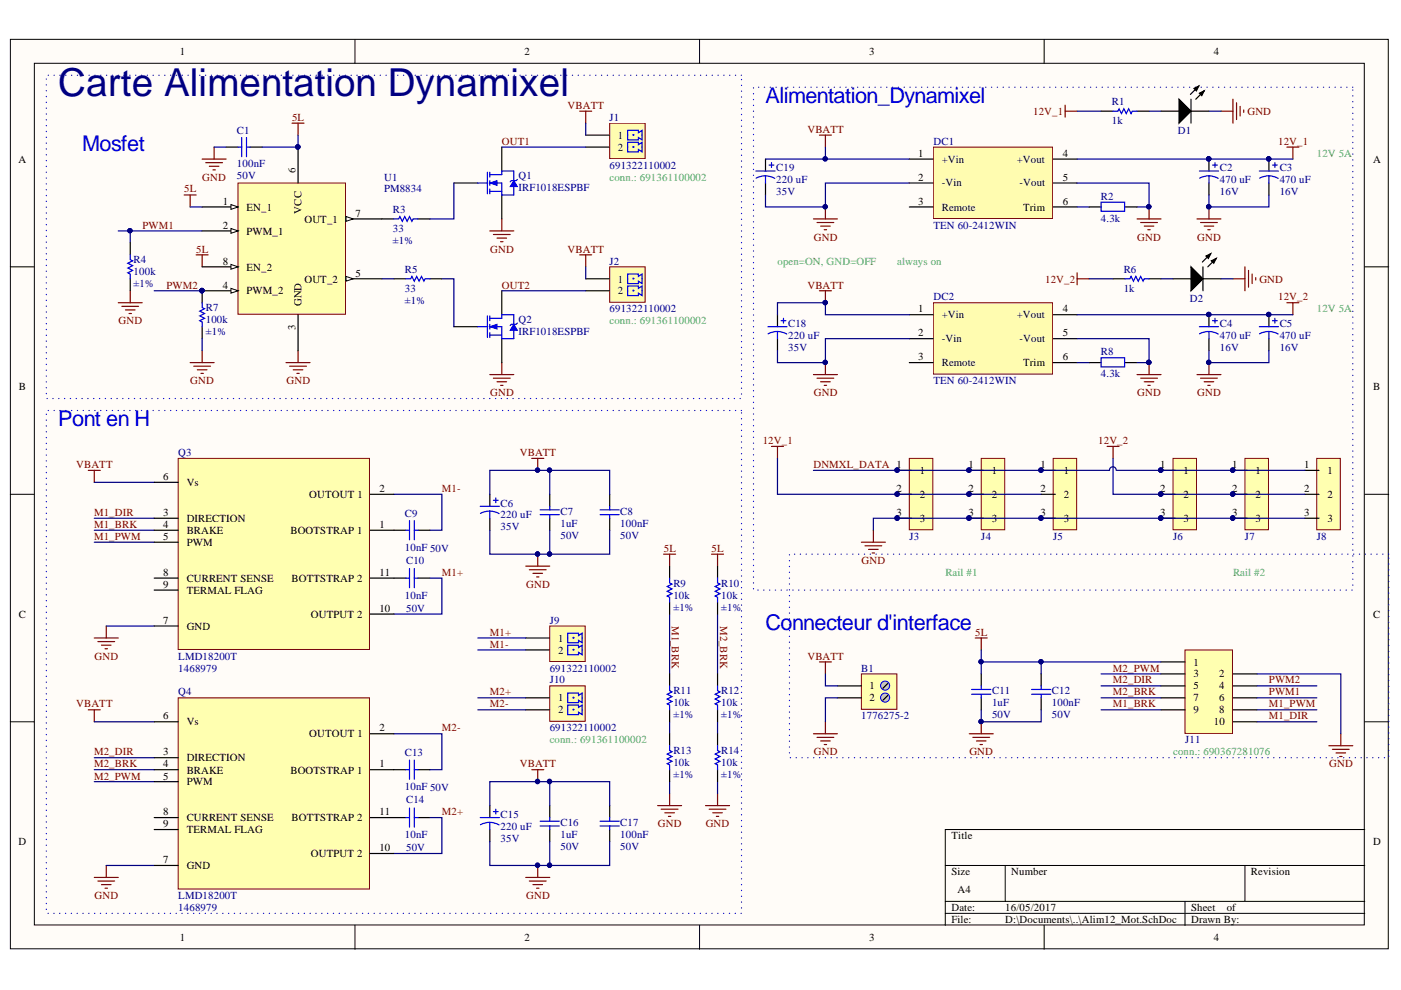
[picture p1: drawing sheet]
# Altium project Alim12_Mot.PrjPcb
1 sheet, 54 parts. Net scope: global (net labels, ports and power ports of the same name join across sheets).
Board file: Alim12_Mot.PcbDoc

## Sheet Alim12_Mot.SchDoc
size A4; Author: Audran; CompanyName: Goldorak; Address1: Electrolab; Address2: 52 rue Paul Lescop; Address3: 92000 Nanterre

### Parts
B1  1776275-2  [BORNIER_2V_3.5MM]
C1  100nF  RatedVoltage: 50V  [WCAP-CSGP_0603, 1.6x0.8x0.8]
C2  470 uF  RatedVoltage: 16V  [WCAP-ATG8_8x11.5x3.5x0.5]
C3  470 uF  RatedVoltage: 16V  [WCAP-ATG8_8x11.5x3.5x0.5]
C4  470 uF  RatedVoltage: 16V  [WCAP-ATG8_8x11.5x3.5x0.5]
C5  470 uF  RatedVoltage: 16V  [WCAP-ATG8_8x11.5x3.5x0.5]
C6  220 uF  RatedVoltage: 35V  [WCAP-ATG8_8x11.5x3.5x0.5]
C7  1uF  RatedVoltage: 50V  [WCAP-CSGP_0805, 2x1.25x1.25]
C8  100nF  RatedVoltage: 50V  [WCAP-CSGP_0603, 1.6x0.8x0.8]
C9  10nF  RatedVoltage: 50V  [WCAP-CSGP_0603, 1.6x0.8x0.8]
C10  10nF  RatedVoltage: 50V  [WCAP-CSGP_0603, 1.6x0.8x0.8]
C11  1uF  RatedVoltage: 50V  [WCAP-CSGP_0805, 2x1.25x1.25]
C12  100nF  RatedVoltage: 50V  [WCAP-CSGP_0603, 1.6x0.8x0.8]
C13  10nF  RatedVoltage: 50V  [WCAP-CSGP_0603, 1.6x0.8x0.8]
C14  10nF  RatedVoltage: 50V  [WCAP-CSGP_0603, 1.6x0.8x0.8]
C15  220 uF  RatedVoltage: 35V  [WCAP-ATG8_8x11.5x3.5x0.5]
C16  1uF  RatedVoltage: 50V  [WCAP-CSGP_0805, 2x1.25x1.25]
C17  100nF  RatedVoltage: 50V  [WCAP-CSGP_0603, 1.6x0.8x0.8]
C18  220 uF  RatedVoltage: 35V  [WCAP-ATG8_8x11.5x3.5x0.5]
C19  220 uF  RatedVoltage: 35V  [WCAP-ATG8_8x11.5x3.5x0.5]
D1  LED  [LED_3MM]  (value not drawn)
D2  LED  [LED_3MM]  (value not drawn)
DC1  TEN 60-2412WIN  [TEN 60]  (no BOM)
DC2  TEN 60-2412WIN  [TEN 60]  (no BOM)
J1  691322110002  [691322110002]
J2  691322110002  [691322110002]
J3  22-03-5035  [20-03-5035]  (value not drawn)
J4  22-03-5035  [20-03-5035]  (value not drawn)
J5  22-03-5035  [20-03-5035]  (value not drawn)
J6  22-03-5035  [20-03-5035]  (value not drawn)
J7  22-03-5035  [20-03-5035]  (value not drawn)
J8  22-03-5035  [20-03-5035]  (value not drawn)
J9  691322110002  [691322110002]
J10  691322110002  [691322110002]
J11  (no value)  [690367281076]
Q1  IRF1018ESPBF  [D2Pak / AAVID 7109DG]
Q2  IRF1018ESPBF  [D2Pak / AAVID 7109DG]
Q3  LMD18200T  Supplier Part Number 1: 1468979  [LMD18200T]
Q4  LMD18200T  Supplier Part Number 1: 1468979  [LMD18200T]
R1  value 1k  [RESC1608X06N]  (hidden comment: RC0603FR-071KL)
R2  4.3k  [RESC2012X06M]
R3  value 33  Precision: ±1%  [RESC1608X06N]  (hidden comment: RC0603FR-0733RL)
R4  value 100k  Precision: ±1%  [RESC1608X06N]  (hidden comment: RC0603FR-07100KL)
R5  value 33  Precision: ±1%  [RESC1608X06N]  (hidden comment: RC0603FR-0733RL)
R6  value 1k  [RESC1608X06N]  (hidden comment: RC0603FR-071KL)
R7  value 100k  Precision: ±1%  [RESC1608X06N]  (hidden comment: RC0603FR-07100KL)
R8  4.3k  [RESC2012X06M]
R9  value 10k  Precision: ±1%  [RESC1608X06N]  (hidden comment: RC0603FR-0710KL)
R10  value 10k  Precision: ±1%  [RESC1608X06N]  (hidden comment: RC0603FR-0710KL)
R11  value 10k  Precision: ±1%  [RESC1608X06N]  (hidden comment: RC0603FR-0710KL)
R12  value 10k  Precision: ±1%  [RESC1608X06N]  (hidden comment: RC0603FR-0710KL)
R13  value 10k  Precision: ±1%  [RESC1608X06N]  (hidden comment: RC0603FR-0710KL)
R14  value 10k  Precision: ±1%  [RESC1608X06N]  (hidden comment: RC0603FR-0710KL)
U1  PM8834  [SOIC127P600X175-8N]

### Blocks framed on the sheet
Carte Alimentation Dynamixel: C1 J1 J2 Q1 Q2 R3-R5 R7 U1
Alimentation_Dynamixel: C2-C5 C18 C19 D1 D2 DC1 DC2 J3-J8 R1 R2 R6 R8
Pont en H: C6-C10 C13-C17 J9 J10 Q3 Q4 R9-R14
Connecteur d'interface: B1 C11 C12 J11

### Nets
5L: C1.2 C11.2 C12.2 J11.1 R9.2 R10.2 U1.1(EN_1) U1.6(VCC) U1.8(EN_2)
12V_1: C2.1 C3.1 DC1.4(+Vout) J3.2 J4.2 J5.2 R1.1
12V_2: C4.1 C5.1 DC2.4(+Vout) J6.2 J7.2 J8.2 R6.1
GND: B1.2 C1.1 C2.2 C3.2 C4.2 C5.2 C6.2 C7.1 C8.1 C11.1 C12.1 C15.2 C16.1 C17.1 C18.2 C19.2 D1.2(C) D2.2(C) DC1.2(-Vin) DC1.5(-Vout) DC2.2(-Vin) DC2.5(-Vout) J3.3 J4.3 J5.3 J6.3 J7.3 J8.3 J11.2 Q1.3(S) Q2.3(S) Q3.7(GND) Q4.7(GND) R2.1 R4.1 R7.1 R8.1 R13.1 R14.1 U1.3(GND)
VBATT: B1.1 C6.1 C7.2 C8.2 C15.1 C16.2 C17.2 C18.1 C19.1 DC1.1(+Vin) DC2.1(+Vin) J1.1 J2.1 Q3.6(Vs) Q4.6(Vs)
DNMXL_DATA: J3.1 J4.1 J5.1 J6.1 J7.1 J8.1
M1+: C10.2 J9.1 Q3.10(OUTPUT_2)
M1-: C9.2 J9.2 Q3.2(OUTOUT_1)
M1_BRK: J11.9 Q3.4(BRAKE) R9.1 R11.2
M1_DIR: J11.10 Q3.3(DIRECTION)
M1_PWM: J11.8 Q3.5(PWM)
M2+: C14.2 J10.1 Q4.10(OUTPUT_2)
M2-: C13.2 J10.2 Q4.2(OUTOUT_1)
M2_BRK: J11.7 Q4.4(BRAKE) R10.1 R12.2
M2_DIR: J11.5 Q4.3(DIRECTION)
M2_PWM: J11.3 Q4.5(PWM)
Out1: J1.2 Q1.2(D)
Out2: J2.2 Q2.2(D)
PWM1: J11.6 R4.2 U1.2(PWM_1)
PWM2: J11.4 R7.2 U1.4(PWM_2)
NetC9_1: C9.1 Q3.1(BOOTSTRAP_1)
NetC10_1: C10.1 Q3.11(BOTTSTRAP_2)
NetC13_1: C13.1 Q4.1(BOOTSTRAP_1)
NetC14_1: C14.1 Q4.11(BOTTSTRAP_2)
NetD1_1: D1.1(A) R1.2
NetD2_1: D2.1(A) R6.2
NetDC1_6: DC1.6(Trim) R2.2
NetDC2_6: DC2.6(Trim) R8.2
NetQ1_1: Q1.1(G) R3.2
NetQ2_1: Q2.1(G) R5.2
NetR3_1: R3.1 U1.7(OUT_1)
NetR5_1: R5.1 U1.5(OUT_2)
NetR11_1: R11.1 R13.2
NetR12_1: R12.1 R14.2

Not connected (* = marked no-connect by the designer): DC1 3(Remote); DC2 3(Remote); Q3 8(CURRENT_SENSE) 9(TERMAL_FLAG); Q4 8(CURRENT_SENSE) 9(TERMAL_FLAG)

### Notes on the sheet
- Mosfet
- (near J1) conn.: 691361100002
- 12V 5A
- open=ON, GND=OFF
- always on
- (near J2) conn.: 691361100002
- Rail #1
- Rail #2
- conn.: 691361100002
- (near J11) conn.: 690367281076
